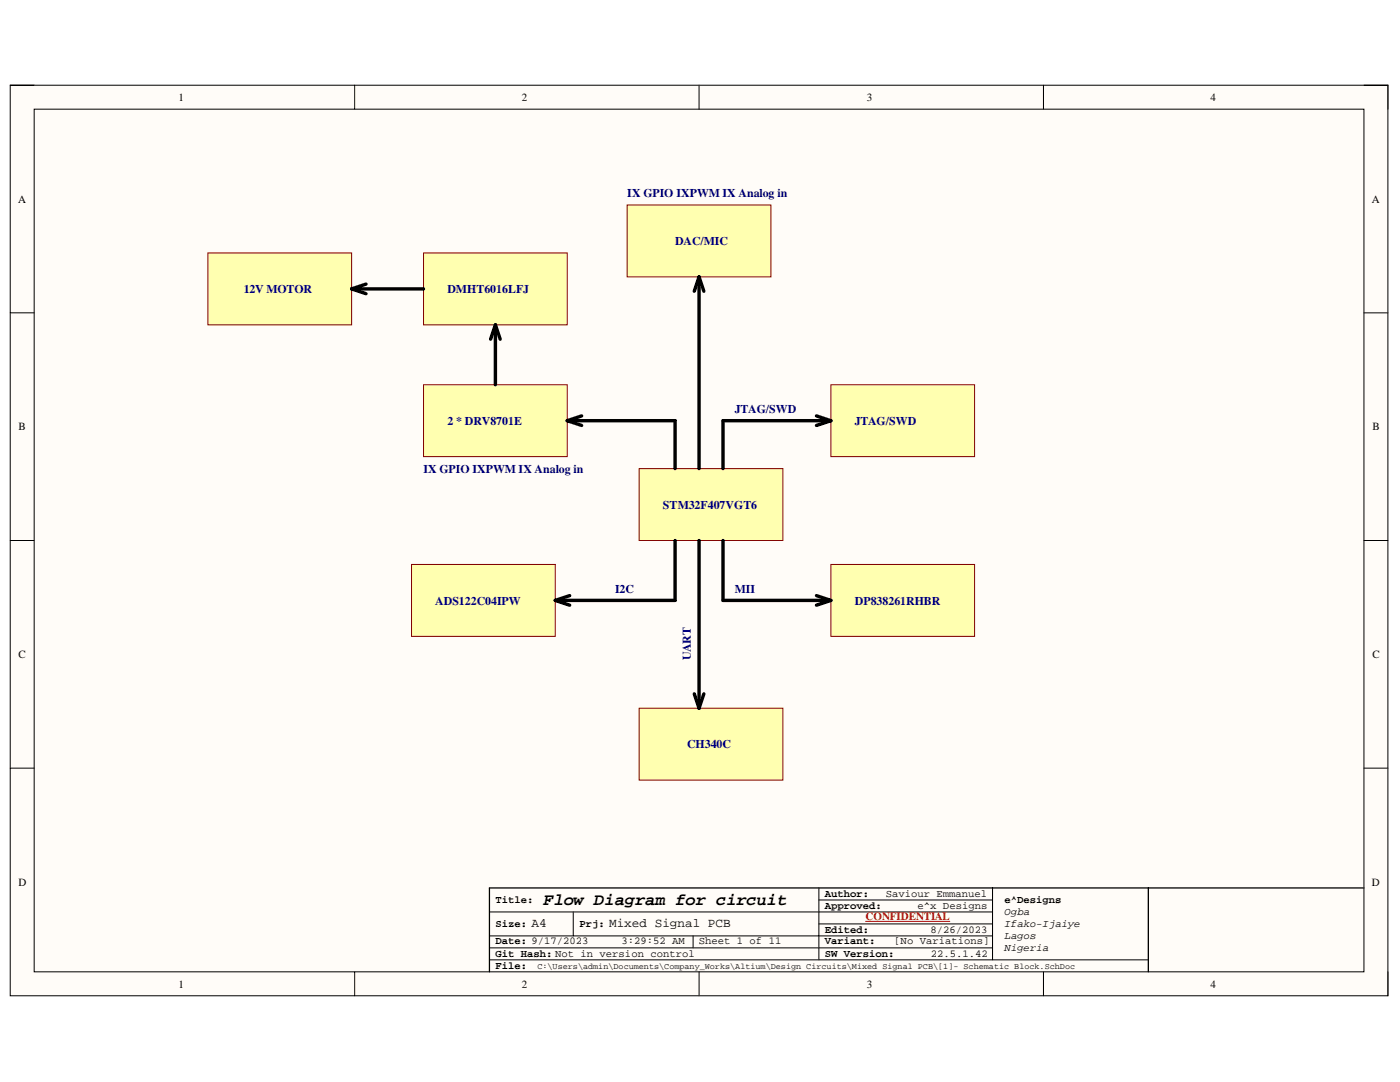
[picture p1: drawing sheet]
<svg xmlns="http://www.w3.org/2000/svg" width="279mm" height="216mm" viewBox="0 0 279 216" stroke-linecap="round" stroke-linejoin="round" font-family="sans-serif">
<path d="M2 17h275v181.7h-275z" fill-rule="evenodd" fill="#fffcf8"/>
<path d="M2 17h275v181.7h-275z" fill="none" stroke="#000" stroke-width=".2"/>
<path d="M6.8 21.8h265.4v172.1h-265.4z" fill-rule="evenodd" fill="#fffcf8"/>
<g fill="none" stroke="#000" stroke-width=".2">
<path d="M2 17h4.8M70.8 17v4.8M139.5 17v4.8M208.2 17v4.8M272.2 17h4.8v4.8M6.8 21.8h265.4v172.1h-265.4zM2 62.4h4.8M272.2 62.4h4.8M2 107.9h4.8M272.2 107.9h4.8M2 153.3h4.8M272.2 153.3h4.8"/>
<path d="M163.4 179.6h34.7M163.4 177.2v14.3M198.1 177.2v14.3M70.8 193.9v4.8M97.7 182h100.4M97.7 189.1h100.4M97.7 186.7h100.4M97.7 191.5h131.5M114.4 182v4.7M138.3 186.7v2.4M139.5 193.9v4.8M163.4 184.4h34.7"/>
<path d="M208.2 193.9v4.8M277 193.9v4.8"/>
</g>
<path d="M229.2 177.2v16.7M272.2 177.2h-174.5v16.7" fill="none" stroke="#000" stroke-width=".25"/>
<path d="M172.8 183.8h16.8" fill="none" stroke="#f00" stroke-width=".2"/>
<path d="M127.6 93.5h28.6v14.4h-28.6z" fill-rule="evenodd" fill="#ffffb0"/>
<path d="M127.6 93.5h28.6v14.4h-28.6z" fill="none" stroke="#800000" stroke-width=".2"/>
<path d="M165.8 76.8h28.7v14.3h-28.7z" fill-rule="evenodd" fill="#ffffb0"/>
<path d="M165.8 76.8h28.7v14.3h-28.7z" fill="none" stroke="#800000" stroke-width=".2"/>
<path d="M162.9 83l2.9 .9M165.8 83.9h-21.5v9.6M165.8 83.9l-2.9 1" fill="none" stroke="#000" stroke-width=".68"/>
<path d="M165.8 112.6h28.7v14.4h-28.7z" fill-rule="evenodd" fill="#ffffb0"/>
<path d="M165.8 112.6h28.7v14.4h-28.7z" fill="none" stroke="#800000" stroke-width=".2"/>
<path d="M144.3 107.9v11.9h21.5M162.9 118.8l2.9 1M165.8 119.8l-2.9 1" fill="none" stroke="#000" stroke-width=".68"/>
<path d="M127.6 141.3h28.6v14.4h-28.6z" fill-rule="evenodd" fill="#ffffb0"/>
<path d="M127.6 141.3h28.6v14.4h-28.6z" fill="none" stroke="#800000" stroke-width=".2"/>
<path d="M139.5 107.9v33.4M138.6 138.4l.9 2.9M140.5 138.4l-1 2.9" fill="none" stroke="#000" stroke-width=".68"/>
<path d="M82.1 112.6h28.7v14.4h-28.7z" fill-rule="evenodd" fill="#ffffb0"/>
<path d="M82.1 112.6h28.7v14.4h-28.7z" fill="none" stroke="#800000" stroke-width=".2"/>
<path d="M110.8 119.8l2.9 1M113.7 118.8l-2.9 1M134.7 107.9v11.9h-23.9" fill="none" stroke="#000" stroke-width=".68"/>
<path d="M84.5 76.8h28.7v14.3h-28.7z" fill-rule="evenodd" fill="#ffffb0"/>
<path d="M84.5 76.8h28.7v14.3h-28.7z" fill="none" stroke="#800000" stroke-width=".2"/>
<path d="M113.2 83.9h21.5v9.6M113.2 83.9l2.9 1M116.1 83l-2.9 .9" fill="none" stroke="#000" stroke-width=".68"/>
<path d="M84.5 50.5h28.7v14.3h-28.7z" fill-rule="evenodd" fill="#ffffb0"/>
<path d="M84.5 50.5h28.7v14.3h-28.7z" fill="none" stroke="#800000" stroke-width=".2"/>
<path d="M41.5 50.5h28.7v14.3h-28.7z" fill-rule="evenodd" fill="#ffffb0"/>
<path d="M41.5 50.5h28.7v14.3h-28.7z" fill="none" stroke="#800000" stroke-width=".2"/>
<path d="M70.2 57.6h14.3M70.2 57.6l2.8 1M73 56.7l-2.8 .9M98.9 64.8v12M98.9 64.8l-1 2.9M98.9 64.8l.9 2.9" fill="none" stroke="#000" stroke-width=".68"/>
<path d="M125.2 40.9h28.7v14.4h-28.7z" fill-rule="evenodd" fill="#ffffb0"/>
<path d="M125.2 40.9h28.7v14.4h-28.7z" fill="none" stroke="#800000" stroke-width=".2"/>
<path d="M139.5 55.3v38.2M139.5 55.3l-.9 2.8M139.5 55.3l1 2.8" fill="none" stroke="#000" stroke-width=".68"/>
<text font-size="3.4" x="108.4" y="180.5">Flow Diagram for circuit</text>
<g font-size="2.5">
<text x="106.1" y="185">A4</text>
<text x="121.6" y="185">Mixed Signal PCB</text>
</g>
<g font-size="2.4" fill="#000080">
<text x="125.2" y="39.3">IX GPIO IXPWM IX Analog in</text>
<text x="134.7" y="48.9">DAC/MIC</text>
<text x="48.6" y="58.5">12V MOTOR</text>
<text x="89.3" y="58.5">DMHT6016LFJ</text>
<text x="146.7" y="82.4">JTAG/SWD</text>
<text x="89.3" y="84.8">2 * DRV8701E</text>
<text x="170.6" y="84.8">JTAG/SWD</text>
<text x="84.5" y="94.3">IX GPIO IXPWM IX Analog in</text>
<text x="132.3" y="101.5">STM32F407VGT6</text>
<text x="122.7" y="118.3">I2C</text>
<text x="146.7" y="118.3">MII</text>
<text x="86.9" y="120.6">ADS122C04IPW</text>
<text x="170.6" y="120.6">DP838261RHBR</text>
<text x="137.9" y="131.8" transform="rotate(-90 137.9 131.8)">UART</text>
<text x="137.1" y="149.3">CH340C</text>
</g>
<g font-size="2.2">
<text x="35.6" y="20.1">1</text>
<text x="104.1" y="20.1">2</text>
<text x="173" y="20.1">3</text>
<text x="241.6" y="20.1">4</text>
<text x="3.6" y="40.4">A</text>
<text x="273.8" y="40.4">A</text>
<text x="3.7" y="85.9">B</text>
<text x="273.9" y="85.9">B</text>
<text x="3.7" y="131.4">C</text>
<text x="273.9" y="131.4">C</text>
<text x="3.7" y="176.8">D</text>
<text x="273.8" y="176.8">D</text>
<text x="35.6" y="197.1">1</text>
<text x="104.1" y="197.1">2</text>
<text x="173" y="197.1">3</text>
<text x="241.6" y="197.1">4</text>
</g>
<text font-size="2.2" fill="#f00" x="172.7" y="183.6">CONFIDENTIAL</text>
<g font-size="2.1">
<text x="164.6" y="178.9">Author:</text>
<text x="176.8" y="178.9">Saviour Emmanuel</text>
<text x="98.9" y="180.2">Title:</text>
<text x="98.9" y="184.9">Size:</text>
<text x="115.6" y="184.9">Prj:</text>
<text x="164.6" y="181.4">Approved:</text>
<text x="183.1" y="181.4">e^x Designs</text>
<text x="200.5" y="180.2">e^Designs</text>
<text x="200.5" y="182.5">Ogba</text>
<text x="200.5" y="184.9">Ifako-Ijaiye</text>
<text x="98.9" y="188.5">Date: 9/17/2023</text>
<text x="98.9" y="190.9">Git Hash: Not in version control</text>
<text x="124" y="188.5">3:29:52 AM</text>
<text x="139.5" y="188.5">Sheet 1 of 11</text>
<text x="164.6" y="190.9">SW Version:</text>
<text x="164.6" y="188.5">Variant:</text>
<text x="164.6" y="186.1">Edited:</text>
<text x="178.5" y="188.5">[No Variations]</text>
<text x="185.7" y="186.1">8/26/2023</text>
<text x="185.8" y="190.9">22.5.1.42</text>
<text x="200.5" y="189.7">Nigeria</text>
<text x="200.5" y="187.3">Lagos</text>
<text x="98.9" y="193.3">File:</text>
</g>
<text font-size="1.7" x="107.3" y="193.4">C:\Users\admin\Documents\Company_Works\Altium\Design Circuits\Mixed Signal PCB\[1]- Schematic Block.SchDoc</text>
</svg>
